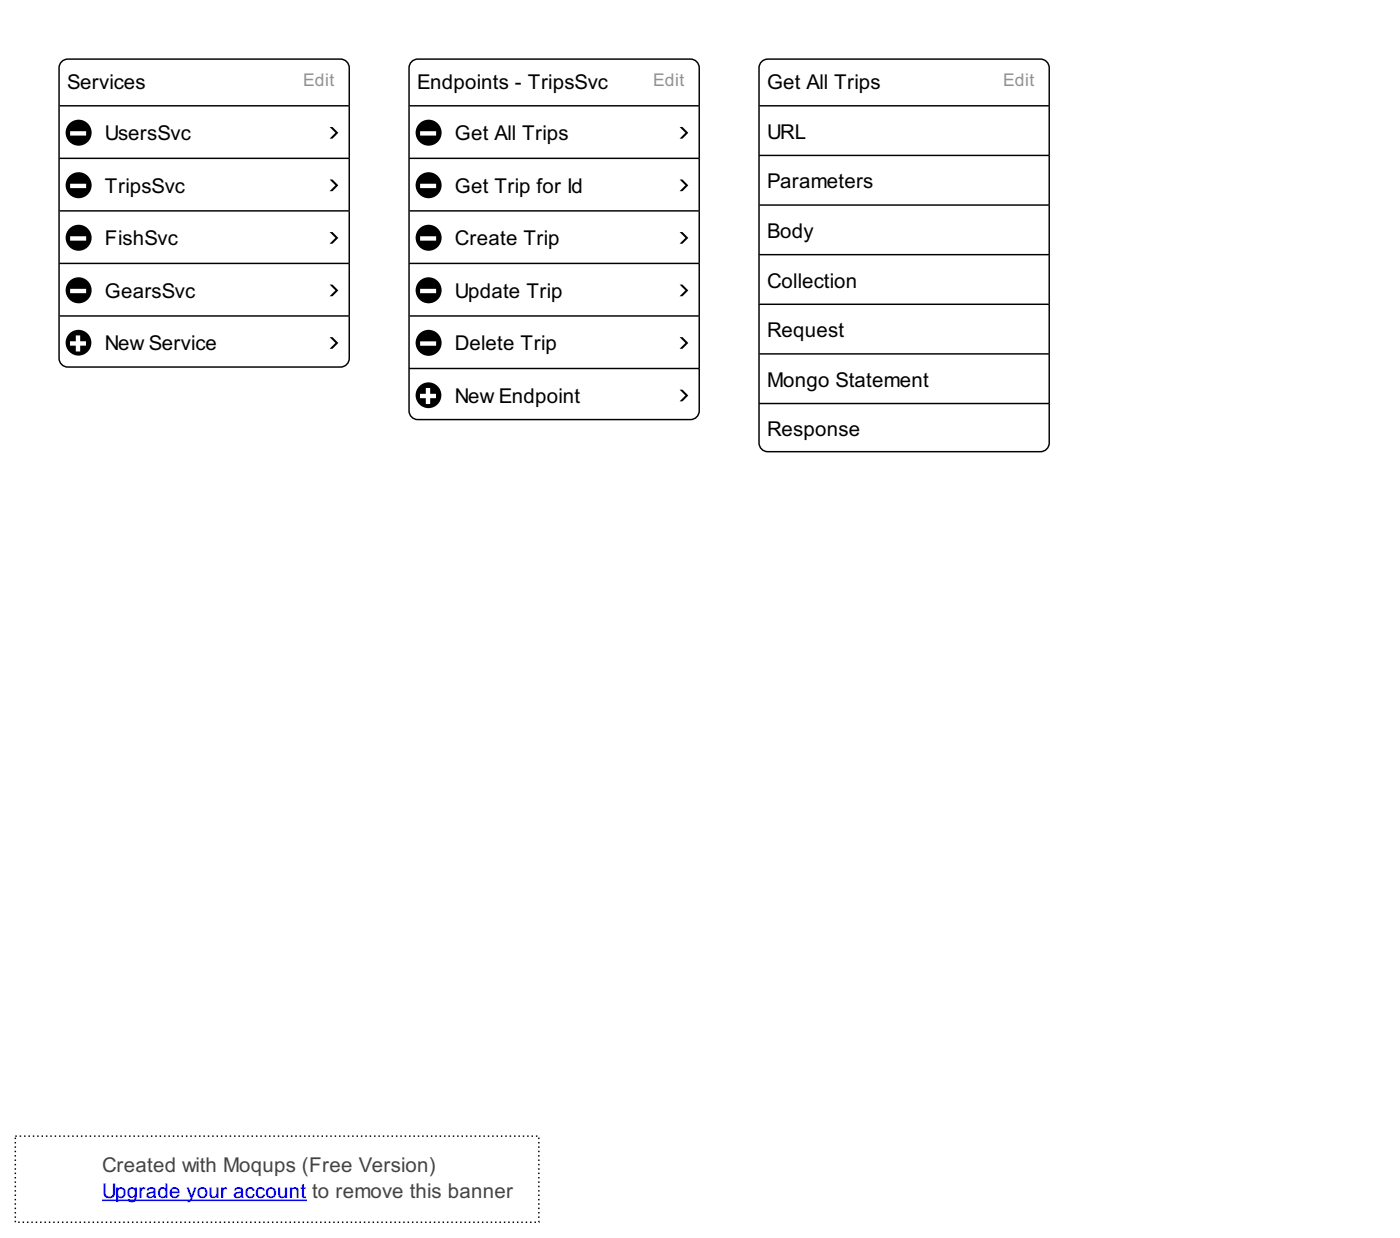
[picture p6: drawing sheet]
<svg xmlns="http://www.w3.org/2000/svg" width="533mm" height="471mm" viewBox="0 0 533 471" stroke-linecap="round" stroke-linejoin="round" font-family="sans-serif">
<path d="M23.5 23.5l1-.7 1.3-.3h103.9a3.3 3.3 0 0 1 3.4 3.3v110.6a3.3 3.3 0 0 1-3.4 3.3h-103.9a3.3 3.3 0 0 1-3.3-3.3v-110.6l.3-1.3z" fill="none" stroke="#000" stroke-width=".56"/>
<path d="M22.5 40.3h110.6z" fill="#fff"/>
<path d="M22.5 40.3h110.6" fill="none" stroke="#000" stroke-width=".56"/>
<g fill="#000">
<path d="M125.6 48.3h1.1l2.2 2.3-2.2 2.2h-1.1l2.2-2.2z"/>
<path d="M25 50.5a5 5 0 0 0 9.9 0 5 5 0 0 0-9.9 0zM26.7 50h6.1v1.6h-6.1z"/>
</g>
<path d="M22.5 60.3h110.6z" fill="#fff"/>
<path d="M22.5 60.3h110.6" fill="none" stroke="#000" stroke-width=".56"/>
<g fill="#000">
<path d="M125.6 68.3h1.1l2.2 2.3-2.2 2.2h-1.1l2.2-2.2z"/>
<path d="M25 70.5a5 5 0 0 0 9.9 0 5 5 0 0 0-9.9 0zM26.7 70h6.1v1.6h-6.1z"/>
</g>
<path d="M22.5 80.3h110.6z" fill="#fff"/>
<path d="M22.5 80.3h110.6" fill="none" stroke="#000" stroke-width=".56"/>
<g fill="#000">
<path d="M125.6 88.3h1.1l2.2 2.3-2.2 2.2h-1.1l2.2-2.2z"/>
<path d="M25 90.5a5 5 0 0 0 9.9 0 5 5 0 0 0-9.9 0zM26.7 90h6.1v1.6h-6.1z"/>
</g>
<path d="M22.5 100.3h110.6z" fill="#fff"/>
<path d="M22.5 100.3h110.6" fill="none" stroke="#000" stroke-width=".56"/>
<g fill="#000">
<path d="M125.6 108.3h1.1l2.2 2.3-2.2 2.2h-1.1l2.2-2.2z"/>
<path d="M25 110.5a5 5 0 0 0 9.9 0 5 5 0 0 0-9.9 0zM26.7 110h6.1v1.6h-6.1z"/>
</g>
<path d="M22.5 120.3h110.6z" fill="#fff"/>
<path d="M22.5 120.3h110.6" fill="none" stroke="#000" stroke-width=".56"/>
<g fill="#000">
<path d="M125.6 128.3h1.1l2.2 2.3-2.2 2.2h-1.1l2.2-2.2z"/>
<path d="M25 130.5a4.9 4.9 0 0 0 9.8 0 4.9 4.9 0 0 0-9.8 0zM26.7 129.9h2.2v-2.2h1.7v2.2h2.2v1.7h-2.2v2.2h-1.7v-2.2h-2.2z"/>
</g>
<path d="M156.8 23.5l1.1-.7 1.3-.3h103.9a3.3 3.3 0 0 1 3.3 3.3v130.6a3.3 3.3 0 0 1-3.3 3.3h-103.9a3.3 3.3 0 0 1-3.4-3.3v-130.6l.3-1.3z" fill="#fff"/>
<path d="M156.8 23.5l1.1-.7 1.3-.3h103.9a3.3 3.3 0 0 1 3.3 3.3v130.6a3.3 3.3 0 0 1-3.3 3.3h-103.9a3.3 3.3 0 0 1-3.4-3.3v-130.6l.3-1.3z" fill="none" stroke="#000" stroke-width=".56"/>
<path d="M155.8 40.3h110.6z" fill="#fff"/>
<path d="M155.8 40.3h110.6" fill="none" stroke="#000" stroke-width=".56"/>
<g fill="#000">
<path d="M258.9 48.3h1.1l2.2 2.3-2.2 2.2h-1.1l2.3-2.2z"/>
<path d="M158.3 50.5a5 5 0 0 0 10 0 5 5 0 0 0-10 0zM160.1 50h6.1v1.6h-6.1z"/>
</g>
<path d="M155.8 60.3h110.6z" fill="#fff"/>
<path d="M155.8 60.3h110.6" fill="none" stroke="#000" stroke-width=".56"/>
<g fill="#000">
<path d="M258.9 68.3h1.1l2.2 2.3-2.2 2.2h-1.1l2.3-2.2z"/>
<path d="M158.3 70.5a5 5 0 0 0 10 0 5 5 0 0 0-10 0zM160.1 70h6.1v1.6h-6.1z"/>
</g>
<path d="M155.8 80.3h110.6z" fill="#fff"/>
<path d="M155.8 80.3h110.6" fill="none" stroke="#000" stroke-width=".56"/>
<g fill="#000">
<path d="M258.9 88.3h1.1l2.2 2.3-2.2 2.2h-1.1l2.3-2.2z"/>
<path d="M158.3 90.5a5 5 0 0 0 10 0 5 5 0 0 0-10 0zM160.1 90h6.1v1.6h-6.1z"/>
</g>
<path d="M155.8 100.3h110.6z" fill="#fff"/>
<path d="M155.8 100.3h110.6" fill="none" stroke="#000" stroke-width=".56"/>
<g fill="#000">
<path d="M258.9 108.3h1.1l2.2 2.3-2.2 2.2h-1.1l2.3-2.2z"/>
<path d="M158.3 110.5a5 5 0 0 0 10 0 5 5 0 0 0-10 0zM160.1 110h6.1v1.6h-6.1z"/>
</g>
<path d="M155.8 120.3h110.6z" fill="#fff"/>
<path d="M155.8 120.3h110.6" fill="none" stroke="#000" stroke-width=".56"/>
<g fill="#000">
<path d="M258.9 128.3h1.1l2.2 2.3-2.2 2.2h-1.1l2.3-2.2z"/>
<path d="M158.3 130.5a5 5 0 0 0 10 0 5 5 0 0 0-10 0zM160.1 130h6.1v1.6h-6.1z"/>
</g>
<path d="M155.8 140.3h110.6z" fill="#fff"/>
<path d="M155.8 140.3h110.6" fill="none" stroke="#000" stroke-width=".56"/>
<g fill="#000">
<path d="M258.9 148.3h1.1l2.2 2.3-2.2 2.2h-1.1l2.3-2.2z"/>
<path d="M158.3 150.5a4.9 4.9 0 0 0 9.9 0 4.9 4.9 0 0 0-9.9 0zM162.2 147.7h1.7v2.2h2.2v1.7h-2.2v2.2h-1.7v-2.2h-2.2v-1.7h2.2z"/>
</g>
<path d="M290.2 23.5l1-.7 1.3-.3h103.9a3.3 3.3 0 0 1 3.4 3.3v142.8a3.3 3.3 0 0 1-3.4 3.4h-103.9a3.3 3.3 0 0 1-3.3-3.4v-142.8l.3-1.3z" fill="#fff"/>
<path d="M290.2 23.5l1-.7 1.3-.3h103.9a3.3 3.3 0 0 1 3.4 3.3v142.8a3.3 3.3 0 0 1-3.4 3.4h-103.9a3.3 3.3 0 0 1-3.3-3.4v-142.8l.3-1.3z" fill="none" stroke="#000" stroke-width=".56"/>
<path d="M289.2 40.3h110.6z" fill="#fff"/>
<path d="M289.2 40.3h110.6" fill="none" stroke="#000" stroke-width=".56"/>
<path d="M289.2 59.2h110.6z" fill="#fff"/>
<path d="M289.2 59.2h110.6" fill="none" stroke="#000" stroke-width=".56"/>
<path d="M289.2 78.1h110.6z" fill="#fff"/>
<path d="M289.2 78.1h110.6" fill="none" stroke="#000" stroke-width=".56"/>
<path d="M289.2 97h110.6z" fill="#fff"/>
<path d="M289.2 97h110.6" fill="none" stroke="#000" stroke-width=".56"/>
<path d="M289.2 115.8h110.6z" fill="#fff"/>
<path d="M289.2 115.8h110.6" fill="none" stroke="#000" stroke-width=".56"/>
<path d="M289.2 134.7h110.6z" fill="#fff"/>
<path d="M289.2 134.7h110.6" fill="none" stroke="#000" stroke-width=".56"/>
<path d="M289.2 153.6h110.6z" fill="#fff"/>
<path d="M289.2 153.6h110.6" fill="none" stroke="#000" stroke-width=".56"/>
<path d="M5.8 432.5h199.5v32.8h-199.5z" fill="#fff"/>
<path d="M5.8 432.5h199.5v32.8h-199.5z" fill="none" stroke="#000" stroke-width=".56" stroke-dasharray=".6 1.1" stroke-linecap="butt"/>
<path d="M38.9 457h77.8" fill="none" stroke="#00e" stroke-width=".56"/>
<g font-size="7.8">
<text x="25.6" y="33.9">Services</text>
<text x="158.9" y="33.9">Endpoints - TripsSvc</text>
<text x="292.2" y="33.9">Get All Trips</text>
<text x="40" y="53.3">UsersSvc</text>
<text x="173.3" y="53.3">Get All Trips</text>
<text x="292.2" y="52.8">URL</text>
<text x="292.2" y="71.7">Parameters</text>
<text x="40" y="73.3">TripsSvc</text>
<text x="173.3" y="73.3">Get Trip for Id</text>
<text x="40" y="93.3">FishSvc</text>
<text x="173.3" y="93.3">Create Trip</text>
<text x="292.2" y="90.6">Body</text>
<text x="40" y="113.3">GearsSvc</text>
<text x="173.3" y="113.3">Update Trip</text>
<text x="292.2" y="109.5">Collection</text>
<text x="292.2" y="128.3">Request</text>
<text x="40" y="133.3">New Service</text>
<text x="173.3" y="133.3">Delete Trip</text>
<text x="292.2" y="147.2">Mongo Statement</text>
<text x="173.3" y="153.3">New Endpoint</text>
<text x="292.2" y="166.1">Response</text>
</g>
<text font-size="7.8" fill="#444" x="38.9" y="446.1">Created with Moqups (Free Version)</text>
<text font-size="7.8" fill="#00e" x="38.9" y="456.1">Upgrade your account to remove this banner</text>
<g font-size="6.7" fill="#929292">
<text x="115.6" y="32.8">Edit</text>
<text x="248.9" y="32.8">Edit</text>
<text x="382.3" y="32.8">Edit</text>
</g>
</svg>
